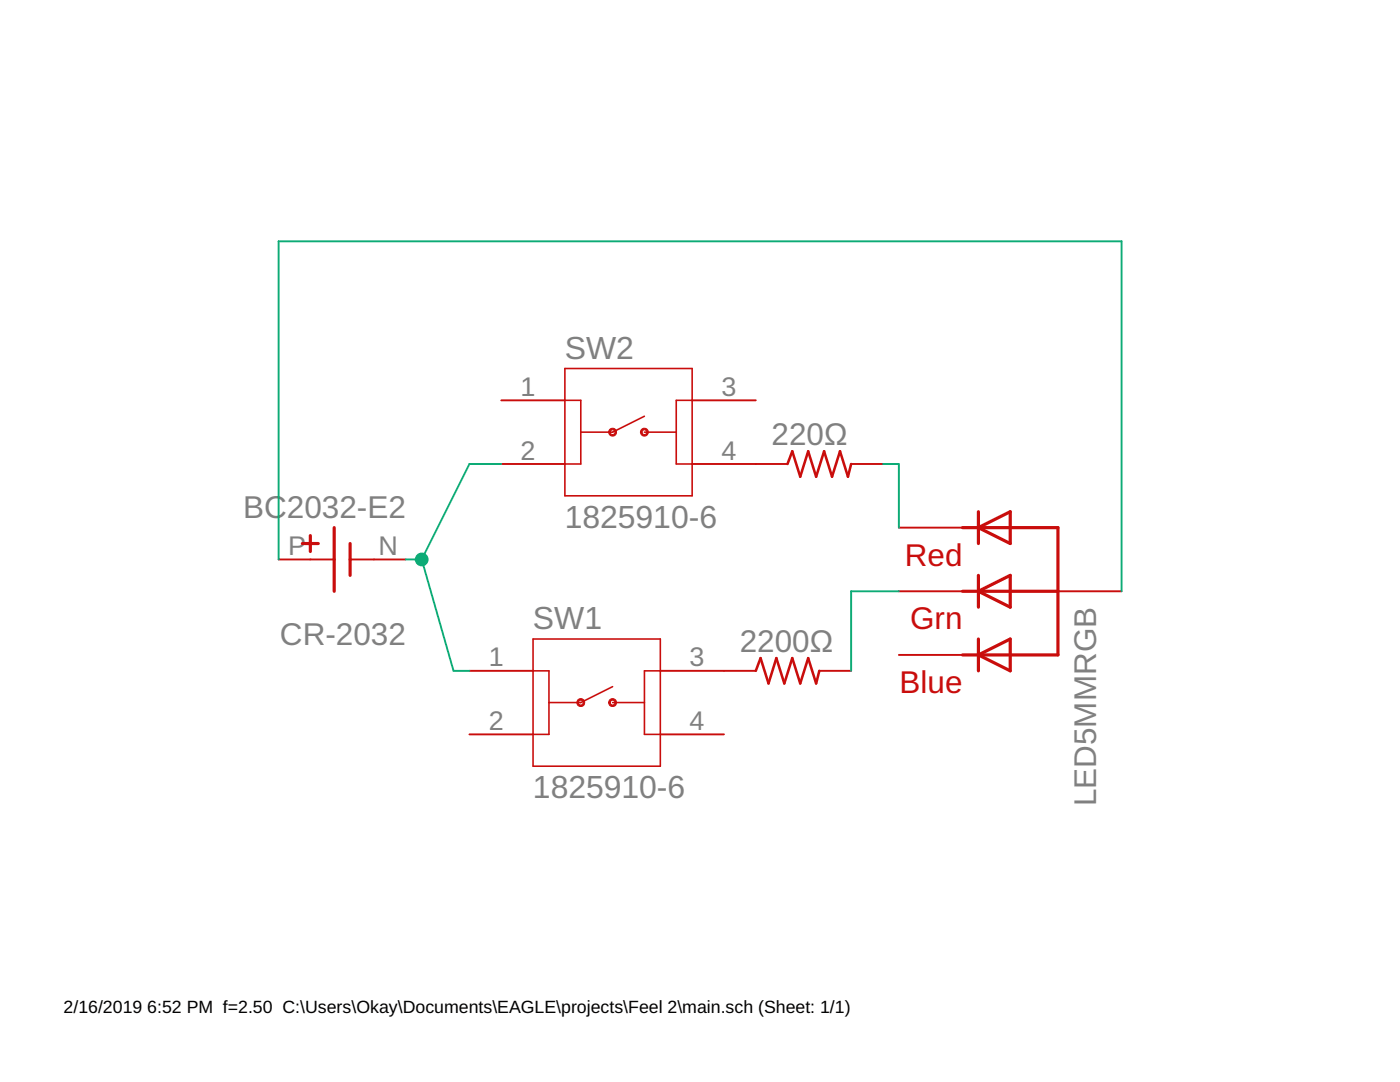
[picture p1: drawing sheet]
<?xml version="1.0" encoding="utf-8"?>
<!DOCTYPE eagle SYSTEM "eagle.dtd">
<eagle version="9.3.0">
<drawing>
<settings>
<setting alwaysvectorfont="no"/>
<setting verticaltext="up"/>
</settings>
<grid distance="0.1" unitdist="inch" unit="inch" style="lines" multiple="1" display="no" altdistance="0.01" altunitdist="inch" altunit="inch"/>
<schematic xreflabel="%F%N/%S.%C%R" xrefpart="/%S.%C%R">
<libraries>
<library name="BC2032-E2">
<symbols>
<symbol name="BC2032-E2">
<wire x1="0.635" y1="2.54" x2="0.635" y2="0" width="0.254" layer="94"/>
<wire x1="0.635" y1="0" x2="0.635" y2="-2.54" width="0.254" layer="94"/>
<wire x1="-0.635" y1="1.27" x2="-0.635" y2="0" width="0.254" layer="94"/>
<wire x1="-0.635" y1="0" x2="-0.635" y2="-1.27" width="0.254" layer="94"/>
<wire x1="-2.54" y1="0" x2="-0.635" y2="0" width="0.1524" layer="94"/>
<wire x1="0.635" y1="0" x2="2.54" y2="0" width="0.1524" layer="94"/>
<wire x1="2.54" y1="-0.635" x2="2.54" y2="-1.905" width="0.254" layer="94"/>
<wire x1="1.905" y1="-1.27" x2="3.175" y2="-1.27" width="0.254" layer="94"/>
<text x="-5.08396875" y="5.08396875" size="1.779390625" layer="95">&gt;NAME</text>
<text x="-5.082040625" y="-5.082040625" size="1.778709375" layer="96">&gt;VALUE</text>
<pin name="P" x="5.08" y="0" visible="pad" length="short" direction="pas" rot="R180"/>
<pin name="N" x="-5.08" y="0" visible="pad" length="short" direction="pas"/>
</symbol>
</symbols>
<devicesets>
<deviceset name="BC2032-E2" prefix="BT">
<gates>
<gate name="G$1" symbol="BC2032-E2" x="0" y="0"/>
</gates>
<devices>
<device name="" package="MPD_BC2032-E2">
<connects>
<connect gate="G$1" pin="N" pad="N"/>
<connect gate="G$1" pin="P" pad="P"/>
</connects>
<technologies>
<technology name="">
<attribute name="DESCRIPTION" value=" Holder Battery Cr2032 Sony Equal "/>
<attribute name="DIGI-KEY_PART_NUMBER" value="BC2032-E2-ND"/>
<attribute name="DIGI-KEY_PURCHASE_URL" value="https://www.digikey.com/product-detail/en/mpd-memory-protection-devices/BC2032-E2/BC2032-E2-ND/2077836?utm_source=snapeda&amp;utm_medium=aggregator&amp;utm_campaign=symbol"/>
<attribute name="MF" value="MPD _Memory"/>
<attribute name="MP" value="BC2032-E2"/>
<attribute name="PACKAGE" value="DFN-8 Memory Protection Devices"/>
</technology>
</technologies>
</device>
</devices>
</deviceset>
</devicesets>
</library>
<library name="adafruit">
<symbols>
<symbol name="RGBLED_CA">
<wire x1="1.27" y1="5.08" x2="-5.08" y2="5.08" width="0.254" layer="94"/>
<wire x1="1.27" y1="0" x2="-5.08" y2="0" width="0.254" layer="94"/>
<wire x1="1.27" y1="-5.08" x2="-5.08" y2="-5.08" width="0.254" layer="94"/>
<wire x1="1.27" y1="6.35" x2="1.27" y2="5.08" width="0.254" layer="94"/>
<wire x1="1.27" y1="5.08" x2="1.27" y2="3.81" width="0.254" layer="94"/>
<wire x1="1.27" y1="1.27" x2="1.27" y2="0" width="0.254" layer="94"/>
<wire x1="1.27" y1="0" x2="1.27" y2="-1.27" width="0.254" layer="94"/>
<wire x1="1.27" y1="-6.35" x2="1.27" y2="-5.08" width="0.254" layer="94"/>
<wire x1="1.27" y1="-5.08" x2="1.27" y2="-3.81" width="0.254" layer="94"/>
<wire x1="1.27" y1="5.08" x2="-1.27" y2="6.35" width="0.254" layer="94"/>
<wire x1="-1.27" y1="6.35" x2="-1.27" y2="3.81" width="0.254" layer="94"/>
<wire x1="-1.27" y1="3.81" x2="1.27" y2="5.08" width="0.254" layer="94"/>
<wire x1="1.27" y1="0" x2="-1.27" y2="1.27" width="0.254" layer="94"/>
<wire x1="-1.27" y1="1.27" x2="-1.27" y2="-1.27" width="0.254" layer="94"/>
<wire x1="-1.27" y1="-1.27" x2="1.27" y2="0" width="0.254" layer="94"/>
<wire x1="1.27" y1="-5.08" x2="-1.27" y2="-3.81" width="0.254" layer="94"/>
<wire x1="-1.27" y1="-3.81" x2="-1.27" y2="-6.35" width="0.254" layer="94"/>
<wire x1="-1.27" y1="-6.35" x2="1.27" y2="-5.08" width="0.254" layer="94"/>
<wire x1="-5.08" y1="5.08" x2="-5.08" y2="0" width="0.254" layer="94"/>
<wire x1="-5.08" y1="0" x2="-5.08" y2="-5.08" width="0.254" layer="94"/>
<wire x1="1.27" y1="5.08" x2="2.54" y2="5.08" width="0.254" layer="94"/>
<wire x1="1.27" y1="-5.08" x2="2.54" y2="-5.08" width="0.254" layer="94"/>
<wire x1="2.54" y1="0" x2="1.27" y2="0" width="0.254" layer="94"/>
<text x="-6.35" y="1.27" size="1.778" layer="95" rot="R90">&gt;NAME</text>
<text x="2.54" y="-3.81" size="1.778" layer="94">Red</text>
<text x="2.54" y="1.27" size="1.778" layer="94">Grn</text>
<text x="2.54" y="6.35" size="1.778" layer="94">Blue</text>
<pin name="BLUE" x="7.62" y="5.08" visible="off" length="middle" rot="R180"/>
<pin name="GREEN" x="7.62" y="0" visible="off" length="middle" rot="R180"/>
<pin name="VCC" x="-10.16" y="0" visible="off" length="middle"/>
<pin name="RED" x="7.62" y="-5.08" visible="off" length="middle" rot="R180"/>
</symbol>
<symbol name="R-US">
<wire x1="-2.54" y1="0" x2="-2.159" y2="1.016" width="0.2032" layer="94"/>
<wire x1="-2.159" y1="1.016" x2="-1.524" y2="-1.016" width="0.2032" layer="94"/>
<wire x1="-1.524" y1="-1.016" x2="-0.889" y2="1.016" width="0.2032" layer="94"/>
<wire x1="-0.889" y1="1.016" x2="-0.254" y2="-1.016" width="0.2032" layer="94"/>
<wire x1="-0.254" y1="-1.016" x2="0.381" y2="1.016" width="0.2032" layer="94"/>
<wire x1="0.381" y1="1.016" x2="1.016" y2="-1.016" width="0.2032" layer="94"/>
<wire x1="1.016" y1="-1.016" x2="1.651" y2="1.016" width="0.2032" layer="94"/>
<wire x1="1.651" y1="1.016" x2="2.286" y2="-1.016" width="0.2032" layer="94"/>
<wire x1="2.286" y1="-1.016" x2="2.54" y2="0" width="0.2032" layer="94"/>
<text x="-3.81" y="1.4986" size="1.778" layer="95">&gt;NAME</text>
<text x="-3.81" y="-3.302" size="1.778" layer="96">&gt;VALUE</text>
<pin name="2" x="5.08" y="0" visible="off" length="short" direction="pas" swaplevel="1" rot="R180"/>
<pin name="1" x="-5.08" y="0" visible="off" length="short" direction="pas" swaplevel="1"/>
</symbol>
</symbols>
<devicesets>
<deviceset name="RGBLED_CA" prefix="LED">
<gates>
<gate name="G$1" symbol="RGBLED_CA" x="2.54" y="0"/>
</gates>
<devices>
<device name="-5MM" package="LED5MMRGB">
<connects>
<connect gate="G$1" pin="BLUE" pad="4"/>
<connect gate="G$1" pin="GREEN" pad="3"/>
<connect gate="G$1" pin="RED" pad="1"/>
<connect gate="G$1" pin="VCC" pad="2"/>
</connects>
<technologies>
<technology name=""/>
</technologies>
</device>
<device name="-PIRANHA" package="PIRANHA5MM">
<connects>
<connect gate="G$1" pin="BLUE" pad="1"/>
<connect gate="G$1" pin="GREEN" pad="3"/>
<connect gate="G$1" pin="RED" pad="2"/>
<connect gate="G$1" pin="VCC" pad="4"/>
</connects>
<technologies>
<technology name=""/>
</technologies>
</device>
</devices>
</deviceset>
<deviceset name="R-US_" prefix="R" uservalue="yes">
<gates>
<gate name="G$1" symbol="R-US" x="0" y="0"/>
</gates>
<devices>
<device name="R0402" package="R0402">
<connects>
<connect gate="G$1" pin="1" pad="1"/>
<connect gate="G$1" pin="2" pad="2"/>
</connects>
<technologies>
<technology name=""/>
</technologies>
</device>
<device name="R0603" package="R0603">
<connects>
<connect gate="G$1" pin="1" pad="1"/>
<connect gate="G$1" pin="2" pad="2"/>
</connects>
<technologies>
<technology name=""/>
</technologies>
</device>
<device name="R0805" package="R0805">
<connects>
<connect gate="G$1" pin="1" pad="1"/>
<connect gate="G$1" pin="2" pad="2"/>
</connects>
<technologies>
<technology name=""/>
</technologies>
</device>
<device name="R0805W" package="R0805W">
<connects>
<connect gate="G$1" pin="1" pad="1"/>
<connect gate="G$1" pin="2" pad="2"/>
</connects>
<technologies>
<technology name=""/>
</technologies>
</device>
<device name="R1005" package="R1005">
<connects>
<connect gate="G$1" pin="1" pad="1"/>
<connect gate="G$1" pin="2" pad="2"/>
</connects>
<technologies>
<technology name=""/>
</technologies>
</device>
<device name="R1206" package="R1206">
<connects>
<connect gate="G$1" pin="1" pad="1"/>
<connect gate="G$1" pin="2" pad="2"/>
</connects>
<technologies>
<technology name=""/>
</technologies>
</device>
<device name="R1206W" package="R1206W">
<connects>
<connect gate="G$1" pin="1" pad="1"/>
<connect gate="G$1" pin="2" pad="2"/>
</connects>
<technologies>
<technology name=""/>
</technologies>
</device>
<device name="R1210" package="R1210">
<connects>
<connect gate="G$1" pin="1" pad="1"/>
<connect gate="G$1" pin="2" pad="2"/>
</connects>
<technologies>
<technology name=""/>
</technologies>
</device>
<device name="R1210W" package="R1210W">
<connects>
<connect gate="G$1" pin="1" pad="1"/>
<connect gate="G$1" pin="2" pad="2"/>
</connects>
<technologies>
<technology name=""/>
</technologies>
</device>
<device name="R2010" package="R2010">
<connects>
<connect gate="G$1" pin="1" pad="1"/>
<connect gate="G$1" pin="2" pad="2"/>
</connects>
<technologies>
<technology name=""/>
</technologies>
</device>
<device name="R2010W" package="R2010W">
<connects>
<connect gate="G$1" pin="1" pad="1"/>
<connect gate="G$1" pin="2" pad="2"/>
</connects>
<technologies>
<technology name=""/>
</technologies>
</device>
<device name="R2012" package="R2012">
<connects>
<connect gate="G$1" pin="1" pad="1"/>
<connect gate="G$1" pin="2" pad="2"/>
</connects>
<technologies>
<technology name=""/>
</technologies>
</device>
<device name="R2012W" package="R2012W">
<connects>
<connect gate="G$1" pin="1" pad="1"/>
<connect gate="G$1" pin="2" pad="2"/>
</connects>
<technologies>
<technology name=""/>
</technologies>
</device>
<device name="R2512" package="R2512">
<connects>
<connect gate="G$1" pin="1" pad="1"/>
<connect gate="G$1" pin="2" pad="2"/>
</connects>
<technologies>
<technology name=""/>
</technologies>
</device>
<device name="R2512W" package="R2512W">
<connects>
<connect gate="G$1" pin="1" pad="1"/>
<connect gate="G$1" pin="2" pad="2"/>
</connects>
<technologies>
<technology name=""/>
</technologies>
</device>
<device name="R3216" package="R3216">
<connects>
<connect gate="G$1" pin="1" pad="1"/>
<connect gate="G$1" pin="2" pad="2"/>
</connects>
<technologies>
<technology name=""/>
</technologies>
</device>
<device name="R3216W" package="R3216W">
<connects>
<connect gate="G$1" pin="1" pad="1"/>
<connect gate="G$1" pin="2" pad="2"/>
</connects>
<technologies>
<technology name=""/>
</technologies>
</device>
<device name="R3225" package="R3225">
<connects>
<connect gate="G$1" pin="1" pad="1"/>
<connect gate="G$1" pin="2" pad="2"/>
</connects>
<technologies>
<technology name=""/>
</technologies>
</device>
<device name="R3225W" package="R3225W">
<connects>
<connect gate="G$1" pin="1" pad="1"/>
<connect gate="G$1" pin="2" pad="2"/>
</connects>
<technologies>
<technology name=""/>
</technologies>
</device>
<device name="R5025" package="R5025">
<connects>
<connect gate="G$1" pin="1" pad="1"/>
<connect gate="G$1" pin="2" pad="2"/>
</connects>
<technologies>
<technology name=""/>
</technologies>
</device>
<device name="R5025W" package="R5025W">
<connects>
<connect gate="G$1" pin="1" pad="1"/>
<connect gate="G$1" pin="2" pad="2"/>
</connects>
<technologies>
<technology name=""/>
</technologies>
</device>
<device name="R6332" package="R6332">
<connects>
<connect gate="G$1" pin="1" pad="1"/>
<connect gate="G$1" pin="2" pad="2"/>
</connects>
<technologies>
<technology name=""/>
</technologies>
</device>
<device name="R6332W" package="R6332W">
<connects>
<connect gate="G$1" pin="1" pad="1"/>
<connect gate="G$1" pin="2" pad="2"/>
</connects>
<technologies>
<technology name=""/>
</technologies>
</device>
<device name="M0805" package="M0805">
<connects>
<connect gate="G$1" pin="1" pad="1"/>
<connect gate="G$1" pin="2" pad="2"/>
</connects>
<technologies>
<technology name=""/>
</technologies>
</device>
<device name="M1206" package="M1206">
<connects>
<connect gate="G$1" pin="1" pad="1"/>
<connect gate="G$1" pin="2" pad="2"/>
</connects>
<technologies>
<technology name=""/>
</technologies>
</device>
<device name="M1406" package="M1406">
<connects>
<connect gate="G$1" pin="1" pad="1"/>
<connect gate="G$1" pin="2" pad="2"/>
</connects>
<technologies>
<technology name=""/>
</technologies>
</device>
<device name="M2012" package="M2012">
<connects>
<connect gate="G$1" pin="1" pad="1"/>
<connect gate="G$1" pin="2" pad="2"/>
</connects>
<technologies>
<technology name=""/>
</technologies>
</device>
<device name="M2309" package="M2309">
<connects>
<connect gate="G$1" pin="1" pad="1"/>
<connect gate="G$1" pin="2" pad="2"/>
</connects>
<technologies>
<technology name=""/>
</technologies>
</device>
<device name="M3216" package="M3216">
<connects>
<connect gate="G$1" pin="1" pad="1"/>
<connect gate="G$1" pin="2" pad="2"/>
</connects>
<technologies>
<technology name=""/>
</technologies>
</device>
<device name="M3516" package="M3516">
<connects>
<connect gate="G$1" pin="1" pad="1"/>
<connect gate="G$1" pin="2" pad="2"/>
</connects>
<technologies>
<technology name=""/>
</technologies>
</device>
<device name="M5923" package="M5923">
<connects>
<connect gate="G$1" pin="1" pad="1"/>
<connect gate="G$1" pin="2" pad="2"/>
</connects>
<technologies>
<technology name=""/>
</technologies>
</device>
<device name="0204/5" package="0204/5">
<connects>
<connect gate="G$1" pin="1" pad="1"/>
<connect gate="G$1" pin="2" pad="2"/>
</connects>
<technologies>
<technology name=""/>
</technologies>
</device>
<device name="0204/7" package="0204/7">
<connects>
<connect gate="G$1" pin="1" pad="1"/>
<connect gate="G$1" pin="2" pad="2"/>
</connects>
<technologies>
<technology name=""/>
</technologies>
</device>
<device name="0207/10" package="0207/10">
<connects>
<connect gate="G$1" pin="1" pad="1"/>
<connect gate="G$1" pin="2" pad="2"/>
</connects>
<technologies>
<technology name=""/>
</technologies>
</device>
<device name="0207/12" package="0207/12">
<connects>
<connect gate="G$1" pin="1" pad="1"/>
<connect gate="G$1" pin="2" pad="2"/>
</connects>
<technologies>
<technology name=""/>
</technologies>
</device>
<device name="0207/15" package="0207/15">
<connects>
<connect gate="G$1" pin="1" pad="1"/>
<connect gate="G$1" pin="2" pad="2"/>
</connects>
<technologies>
<technology name=""/>
</technologies>
</device>
<device name="0207/2V" package="0207/2V">
<connects>
<connect gate="G$1" pin="1" pad="1"/>
<connect gate="G$1" pin="2" pad="2"/>
</connects>
<technologies>
<technology name=""/>
</technologies>
</device>
<device name="0207/5V" package="0207/5V">
<connects>
<connect gate="G$1" pin="1" pad="1"/>
<connect gate="G$1" pin="2" pad="2"/>
</connects>
<technologies>
<technology name=""/>
</technologies>
</device>
<device name="0207/7" package="0207/7">
<connects>
<connect gate="G$1" pin="1" pad="1"/>
<connect gate="G$1" pin="2" pad="2"/>
</connects>
<technologies>
<technology name=""/>
</technologies>
</device>
<device name="0309/10" package="0309/10">
<connects>
<connect gate="G$1" pin="1" pad="1"/>
<connect gate="G$1" pin="2" pad="2"/>
</connects>
<technologies>
<technology name=""/>
</technologies>
</device>
<device name="0309/12" package="0309/12">
<connects>
<connect gate="G$1" pin="1" pad="1"/>
<connect gate="G$1" pin="2" pad="2"/>
</connects>
<technologies>
<technology name=""/>
</technologies>
</device>
<device name="0411/12" package="0411/12">
<connects>
<connect gate="G$1" pin="1" pad="1"/>
<connect gate="G$1" pin="2" pad="2"/>
</connects>
<technologies>
<technology name=""/>
</technologies>
</device>
<device name="0411/15" package="0411/15">
<connects>
<connect gate="G$1" pin="1" pad="1"/>
<connect gate="G$1" pin="2" pad="2"/>
</connects>
<technologies>
<technology name=""/>
</technologies>
</device>
<device name="0411/3V" package="0411V">
<connects>
<connect gate="G$1" pin="1" pad="1"/>
<connect gate="G$1" pin="2" pad="2"/>
</connects>
<technologies>
<technology name=""/>
</technologies>
</device>
<device name="0414/15" package="0414/15">
<connects>
<connect gate="G$1" pin="1" pad="1"/>
<connect gate="G$1" pin="2" pad="2"/>
</connects>
<technologies>
<technology name=""/>
</technologies>
</device>
<device name="0414/5V" package="0414V">
<connects>
<connect gate="G$1" pin="1" pad="1"/>
<connect gate="G$1" pin="2" pad="2"/>
</connects>
<technologies>
<technology name=""/>
</technologies>
</device>
<device name="0617/17" package="0617/17">
<connects>
<connect gate="G$1" pin="1" pad="1"/>
<connect gate="G$1" pin="2" pad="2"/>
</connects>
<technologies>
<technology name=""/>
</technologies>
</device>
<device name="0617/22" package="0617/22">
<connects>
<connect gate="G$1" pin="1" pad="1"/>
<connect gate="G$1" pin="2" pad="2"/>
</connects>
<technologies>
<technology name=""/>
</technologies>
</device>
<device name="0617/5V" package="0617V">
<connects>
<connect gate="G$1" pin="1" pad="1"/>
<connect gate="G$1" pin="2" pad="2"/>
</connects>
<technologies>
<technology name=""/>
</technologies>
</device>
<device name="0922/22" package="0922/22">
<connects>
<connect gate="G$1" pin="1" pad="1"/>
<connect gate="G$1" pin="2" pad="2"/>
</connects>
<technologies>
<technology name=""/>
</technologies>
</device>
<device name="0613/5V" package="P0613V">
<connects>
<connect gate="G$1" pin="1" pad="1"/>
<connect gate="G$1" pin="2" pad="2"/>
</connects>
<technologies>
<technology name=""/>
</technologies>
</device>
<device name="0613/15" package="P0613/15">
<connects>
<connect gate="G$1" pin="1" pad="1"/>
<connect gate="G$1" pin="2" pad="2"/>
</connects>
<technologies>
<technology name=""/>
</technologies>
</device>
<device name="0817/22" package="P0817/22">
<connects>
<connect gate="G$1" pin="1" pad="1"/>
<connect gate="G$1" pin="2" pad="2"/>
</connects>
<technologies>
<technology name=""/>
</technologies>
</device>
<device name="0817/7V" package="P0817V">
<connects>
<connect gate="G$1" pin="1" pad="1"/>
<connect gate="G$1" pin="2" pad="2"/>
</connects>
<technologies>
<technology name=""/>
</technologies>
</device>
<device name="V234/12" package="V234/12">
<connects>
<connect gate="G$1" pin="1" pad="1"/>
<connect gate="G$1" pin="2" pad="2"/>
</connects>
<technologies>
<technology name=""/>
</technologies>
</device>
<device name="V235/17" package="V235/17">
<connects>
<connect gate="G$1" pin="1" pad="1"/>
<connect gate="G$1" pin="2" pad="2"/>
</connects>
<technologies>
<technology name=""/>
</technologies>
</device>
<device name="V526-0" package="V526-0">
<connects>
<connect gate="G$1" pin="1" pad="1"/>
<connect gate="G$1" pin="2" pad="2"/>
</connects>
<technologies>
<technology name=""/>
</technologies>
</device>
<device name="MELF0102AX" package="MINI_MELF-0102AX">
<connects>
<connect gate="G$1" pin="1" pad="1"/>
<connect gate="G$1" pin="2" pad="2"/>
</connects>
<technologies>
<technology name=""/>
</technologies>
</device>
<device name="0922V" package="0922V">
<connects>
<connect gate="G$1" pin="1" pad="1"/>
<connect gate="G$1" pin="2" pad="2"/>
</connects>
<technologies>
<technology name=""/>
</technologies>
</device>
<device name="MELF0102R" package="MINI_MELF-0102R">
<connects>
<connect gate="G$1" pin="1" pad="1"/>
<connect gate="G$1" pin="2" pad="2"/>
</connects>
<technologies>
<technology name=""/>
</technologies>
</device>
<device name="MELF0102W" package="MINI_MELF-0102W">
<connects>
<connect gate="G$1" pin="1" pad="1"/>
<connect gate="G$1" pin="2" pad="2"/>
</connects>
<technologies>
<technology name=""/>
</technologies>
</device>
<device name="MELF0204R" package="MINI_MELF-0204R">
<connects>
<connect gate="G$1" pin="1" pad="1"/>
<connect gate="G$1" pin="2" pad="2"/>
</connects>
<technologies>
<technology name=""/>
</technologies>
</device>
<device name="MELF0204W" package="MINI_MELF-0204W">
<connects>
<connect gate="G$1" pin="1" pad="1"/>
<connect gate="G$1" pin="2" pad="2"/>
</connects>
<technologies>
<technology name=""/>
</technologies>
</device>
<device name="MELF0207R" package="MINI_MELF-0207R">
<connects>
<connect gate="G$1" pin="1" pad="1"/>
<connect gate="G$1" pin="2" pad="2"/>
</connects>
<technologies>
<technology name=""/>
</technologies>
</device>
<device name="MELF0207W" package="MINI_MELF-0207W">
<connects>
<connect gate="G$1" pin="1" pad="1"/>
<connect gate="G$1" pin="2" pad="2"/>
</connects>
<technologies>
<technology name=""/>
</technologies>
</device>
<device name="RDH/15" package="RDH/15">
<connects>
<connect gate="G$1" pin="1" pad="1"/>
<connect gate="G$1" pin="2" pad="2"/>
</connects>
<technologies>
<technology name=""/>
</technologies>
</device>
<device name="0204/2V" package="0204V">
<connects>
<connect gate="G$1" pin="1" pad="1"/>
<connect gate="G$1" pin="2" pad="2"/>
</connects>
<technologies>
<technology name=""/>
</technologies>
</device>
<device name="0309/V" package="0309V">
<connects>
<connect gate="G$1" pin="1" pad="1"/>
<connect gate="G$1" pin="2" pad="2"/>
</connects>
<technologies>
<technology name=""/>
</technologies>
</device>
<device name="FLIPFLOP" package="0805-THM">
<connects>
<connect gate="G$1" pin="1" pad="1"/>
<connect gate="G$1" pin="2" pad="2"/>
</connects>
<technologies>
<technology name=""/>
</technologies>
</device>
<device name="FLIPFLOP7" package="0805-THM-7">
<connects>
<connect gate="G$1" pin="1" pad="1"/>
<connect gate="G$1" pin="2" pad="2"/>
</connects>
<technologies>
<technology name=""/>
</technologies>
</device>
<device name="0207/9" package="0207/9">
<connects>
<connect gate="G$1" pin="1" pad="1"/>
<connect gate="G$1" pin="2" pad="2"/>
</connects>
<technologies>
<technology name=""/>
</technologies>
</device>
</devices>
</deviceset>
</devicesets>
</library>
<library name="1825910-6">
<symbols>
<symbol name="1825910-6">
<wire x1="-5.08" y1="5.08" x2="-5.08" y2="2.54" width="0.127" layer="94"/>
<wire x1="-5.08" y1="2.54" x2="-5.08" y2="-2.54" width="0.127" layer="94"/>
<wire x1="-5.08" y1="-2.54" x2="-5.08" y2="-5.08" width="0.127" layer="94"/>
<wire x1="-1.27" y1="0" x2="1.27" y2="1.27" width="0.127" layer="94"/>
<wire x1="5.08" y1="5.08" x2="5.08" y2="2.54" width="0.127" layer="94"/>
<text x="-5.0897" y="5.85315" size="1.803440625" layer="95">&gt;NAME</text>
<text x="-5.088309375" y="-7.63246875" size="1.802940625" layer="96">&gt;VALUE</text>
<circle x="-1.27" y="0" radius="0.254" width="0.127" layer="94"/>
<circle x="1.27" y="0" radius="0.254" width="0.127" layer="94"/>
<wire x1="5.08" y1="2.54" x2="5.08" y2="-2.54" width="0.127" layer="94"/>
<wire x1="5.08" y1="-2.54" x2="5.08" y2="-5.08" width="0.127" layer="94"/>
<wire x1="-5.08" y1="-5.08" x2="5.08" y2="-5.08" width="0.127" layer="94"/>
<wire x1="-5.08" y1="5.08" x2="5.08" y2="5.08" width="0.127" layer="94"/>
<wire x1="-5.08" y1="2.54" x2="-3.81" y2="2.54" width="0.127" layer="94"/>
<wire x1="-3.81" y1="2.54" x2="-3.81" y2="0" width="0.127" layer="94"/>
<wire x1="-3.81" y1="0" x2="-3.81" y2="-2.54" width="0.127" layer="94"/>
<wire x1="-3.81" y1="-2.54" x2="-5.08" y2="-2.54" width="0.127" layer="94"/>
<wire x1="-3.81" y1="0" x2="-1.27" y2="0" width="0.127" layer="94"/>
<wire x1="1.27" y1="0" x2="3.81" y2="0" width="0.127" layer="94"/>
<wire x1="3.81" y1="0" x2="3.81" y2="2.54" width="0.127" layer="94"/>
<wire x1="3.81" y1="2.54" x2="5.08" y2="2.54" width="0.127" layer="94"/>
<wire x1="3.81" y1="0" x2="3.81" y2="-2.54" width="0.127" layer="94"/>
<wire x1="3.81" y1="-2.54" x2="5.08" y2="-2.54" width="0.127" layer="94"/>
<pin name="1" x="-10.16" y="2.54" visible="pad" length="middle" direction="pas"/>
<pin name="2" x="-10.16" y="-2.54" visible="pad" length="middle" direction="pas"/>
<pin name="3" x="10.16" y="2.54" visible="pad" length="middle" direction="pas" rot="R180"/>
<pin name="4" x="10.16" y="-2.54" visible="pad" length="middle" direction="pas" rot="R180"/>
</symbol>
</symbols>
<devicesets>
<deviceset name="1825910-6" prefix="SW">
<gates>
<gate name="G$1" symbol="1825910-6" x="0" y="0"/>
</gates>
<devices>
<device name="" package="SW_1825910-6-4">
<connects>
<connect gate="G$1" pin="1" pad="1"/>
<connect gate="G$1" pin="2" pad="2"/>
<connect gate="G$1" pin="3" pad="3"/>
<connect gate="G$1" pin="4" pad="4"/>
</connects>
<technologies>
<technology name="">
<attribute name="COMMENT" value="1825910-6"/>
<attribute name="CONFIGURATION_POLE-THROW" value="Single Pole - Single Throw"/>
<attribute name="CONTACT_CURRENT_RATING" value="50 mA"/>
<attribute name="DESCRIPTION" value=" FSM4JH=6MM TACT SWITCH, HIGH TEMP "/>
<attribute name="DIGI-KEY_PART_NUMBER" value="450-1650-ND"/>
<attribute name="DIGI-KEY_PURCHASE_URL" value="https://www.digikey.com/product-detail/en/te-connectivity-alcoswitch-switches/1825910-6/450-1650-ND/1632536?utm_source=snapeda&amp;utm_medium=aggregator&amp;utm_campaign=symbol"/>
<attribute name="EU_ROHS_COMPLIANCE" value="Compliant"/>
<attribute name="MF" value="TE Connectivity"/>
<attribute name="MP" value="1825910-6"/>
<attribute name="PACKAGE" value="None"/>
<attribute name="TE_PURCHASE_URL" value="https://www.te.com/usa-en/product-1825910-6.html?te_bu=Cor&amp;te_type=disp&amp;te_campaign=seda_glo_cor-seda-global-disp-prtnr-fy19-seda-model-bom-cta_sma-317_1&amp;elqCampaignId=32493"/>
</technology>
</technologies>
</device>
</devices>
</deviceset>
</devicesets>
</library>
</libraries>
<attributes>
</attributes>
<variantdefs>
</variantdefs>
<classes>
<class number="0" name="default" width="0.3048" drill="0.254">
<clearance class="0" value="0.254"/>
</class>
</classes>
<parts>
<part name="CR-2032" library="BC2032-E2" deviceset="BC2032-E2" device=""/>
<part name="LED5MMRGB" library="adafruit" deviceset="RGBLED_CA" device="-5MM"/>
<part name="220Ω" library="adafruit" deviceset="R-US_" device="0204/5"/>
<part name="2200Ω" library="adafruit" deviceset="R-US_" device="0204/5"/>
<part name="SW1" library="1825910-6" deviceset="1825910-6" device=""/>
<part name="SW2" library="1825910-6" deviceset="1825910-6" device=""/>
</parts>
<sheets>
<sheet>
<plain>
</plain>
<instances>
<instance part="CR-2032" gate="G$1" x="22.86" y="50.8" smashed="yes" rot="R180">
<attribute name="NAME" x="27.94396875" y="45.71603125" size="1.779390625" layer="95" rot="R180"/>
<attribute name="VALUE" x="27.942040625" y="55.882040625" size="1.778709375" layer="96" rot="R180"/>
</instance>
<instance part="LED5MMRGB" gate="G$1" x="74.93" y="48.26" smashed="yes" rot="R180">
<attribute name="NAME" x="81.28" y="46.99" size="1.778" layer="95" rot="R270"/>
</instance>
<instance part="220Ω" gate="G$1" x="60.96" y="58.42" smashed="yes">
<attribute name="NAME" x="57.15" y="59.9186" size="1.778" layer="95"/>
<attribute name="VALUE" x="57.15" y="55.118" size="1.778" layer="96"/>
</instance>
<instance part="2200Ω" gate="G$1" x="58.42" y="41.91" smashed="yes">
<attribute name="NAME" x="54.61" y="43.4086" size="1.778" layer="95"/>
<attribute name="VALUE" x="54.61" y="38.608" size="1.778" layer="96"/>
</instance>
<instance part="SW1" gate="G$1" x="43.18" y="39.37" smashed="yes">
<attribute name="NAME" x="38.0903" y="45.22315" size="1.803440625" layer="95"/>
<attribute name="VALUE" x="38.091690625" y="31.73753125" size="1.802940625" layer="96"/>
</instance>
<instance part="SW2" gate="G$1" x="45.72" y="60.96" smashed="yes">
<attribute name="NAME" x="40.6303" y="66.81315" size="1.803440625" layer="95"/>
<attribute name="VALUE" x="40.631690625" y="53.32753125" size="1.802940625" layer="96"/>
</instance>
</instances>
<busses>
</busses>
<nets>
<net name="N$1" class="0">
<segment>
<wire x1="35.56" y1="58.42" x2="33.02" y2="58.42" width="0.1524" layer="91"/>
<wire x1="33.02" y1="58.42" x2="29.21" y2="50.8" width="0.1524" layer="91"/>
<wire x1="29.21" y1="50.8" x2="31.75" y2="41.91" width="0.1524" layer="91"/>
<wire x1="31.75" y1="41.91" x2="33.02" y2="41.91" width="0.1524" layer="91"/>
<pinref part="CR-2032" gate="G$1" pin="N"/>
<wire x1="27.94" y1="50.8" x2="29.21" y2="50.8" width="0.1524" layer="91"/>
<junction x="29.21" y="50.8"/>
<pinref part="SW1" gate="G$1" pin="1"/>
<pinref part="SW2" gate="G$1" pin="2"/>
</segment>
</net>
<net name="N$4" class="0">
<segment>
<pinref part="2200Ω" gate="G$1" pin="2"/>
<wire x1="63.5" y1="41.91" x2="63.5" y2="48.26" width="0.1524" layer="91"/>
<pinref part="LED5MMRGB" gate="G$1" pin="GREEN"/>
<wire x1="63.5" y1="48.26" x2="67.31" y2="48.26" width="0.1524" layer="91"/>
</segment>
</net>
<net name="N$5" class="0">
<segment>
<pinref part="LED5MMRGB" gate="G$1" pin="RED"/>
<pinref part="220Ω" gate="G$1" pin="2"/>
<wire x1="67.31" y1="53.34" x2="67.31" y2="58.42" width="0.1524" layer="91"/>
<wire x1="67.31" y1="58.42" x2="66.04" y2="58.42" width="0.1524" layer="91"/>
</segment>
</net>
<net name="N$6" class="0">
<segment>
<pinref part="LED5MMRGB" gate="G$1" pin="VCC"/>
<wire x1="85.09" y1="48.26" x2="85.09" y2="76.2" width="0.1524" layer="91"/>
<wire x1="85.09" y1="76.2" x2="17.78" y2="76.2" width="0.1524" layer="91"/>
<pinref part="CR-2032" gate="G$1" pin="P"/>
<wire x1="17.78" y1="76.2" x2="17.78" y2="50.8" width="0.1524" layer="91"/>
</segment>
</net>
<net name="N$2" class="0">
<segment>
<pinref part="2200Ω" gate="G$1" pin="1"/>
<pinref part="SW1" gate="G$1" pin="3"/>
</segment>
</net>
<net name="N$3" class="0">
<segment>
<pinref part="220Ω" gate="G$1" pin="1"/>
<pinref part="SW2" gate="G$1" pin="4"/>
</segment>
</net>
</nets>
</sheet>
</sheets>
</schematic>
</drawing>
</eagle>
